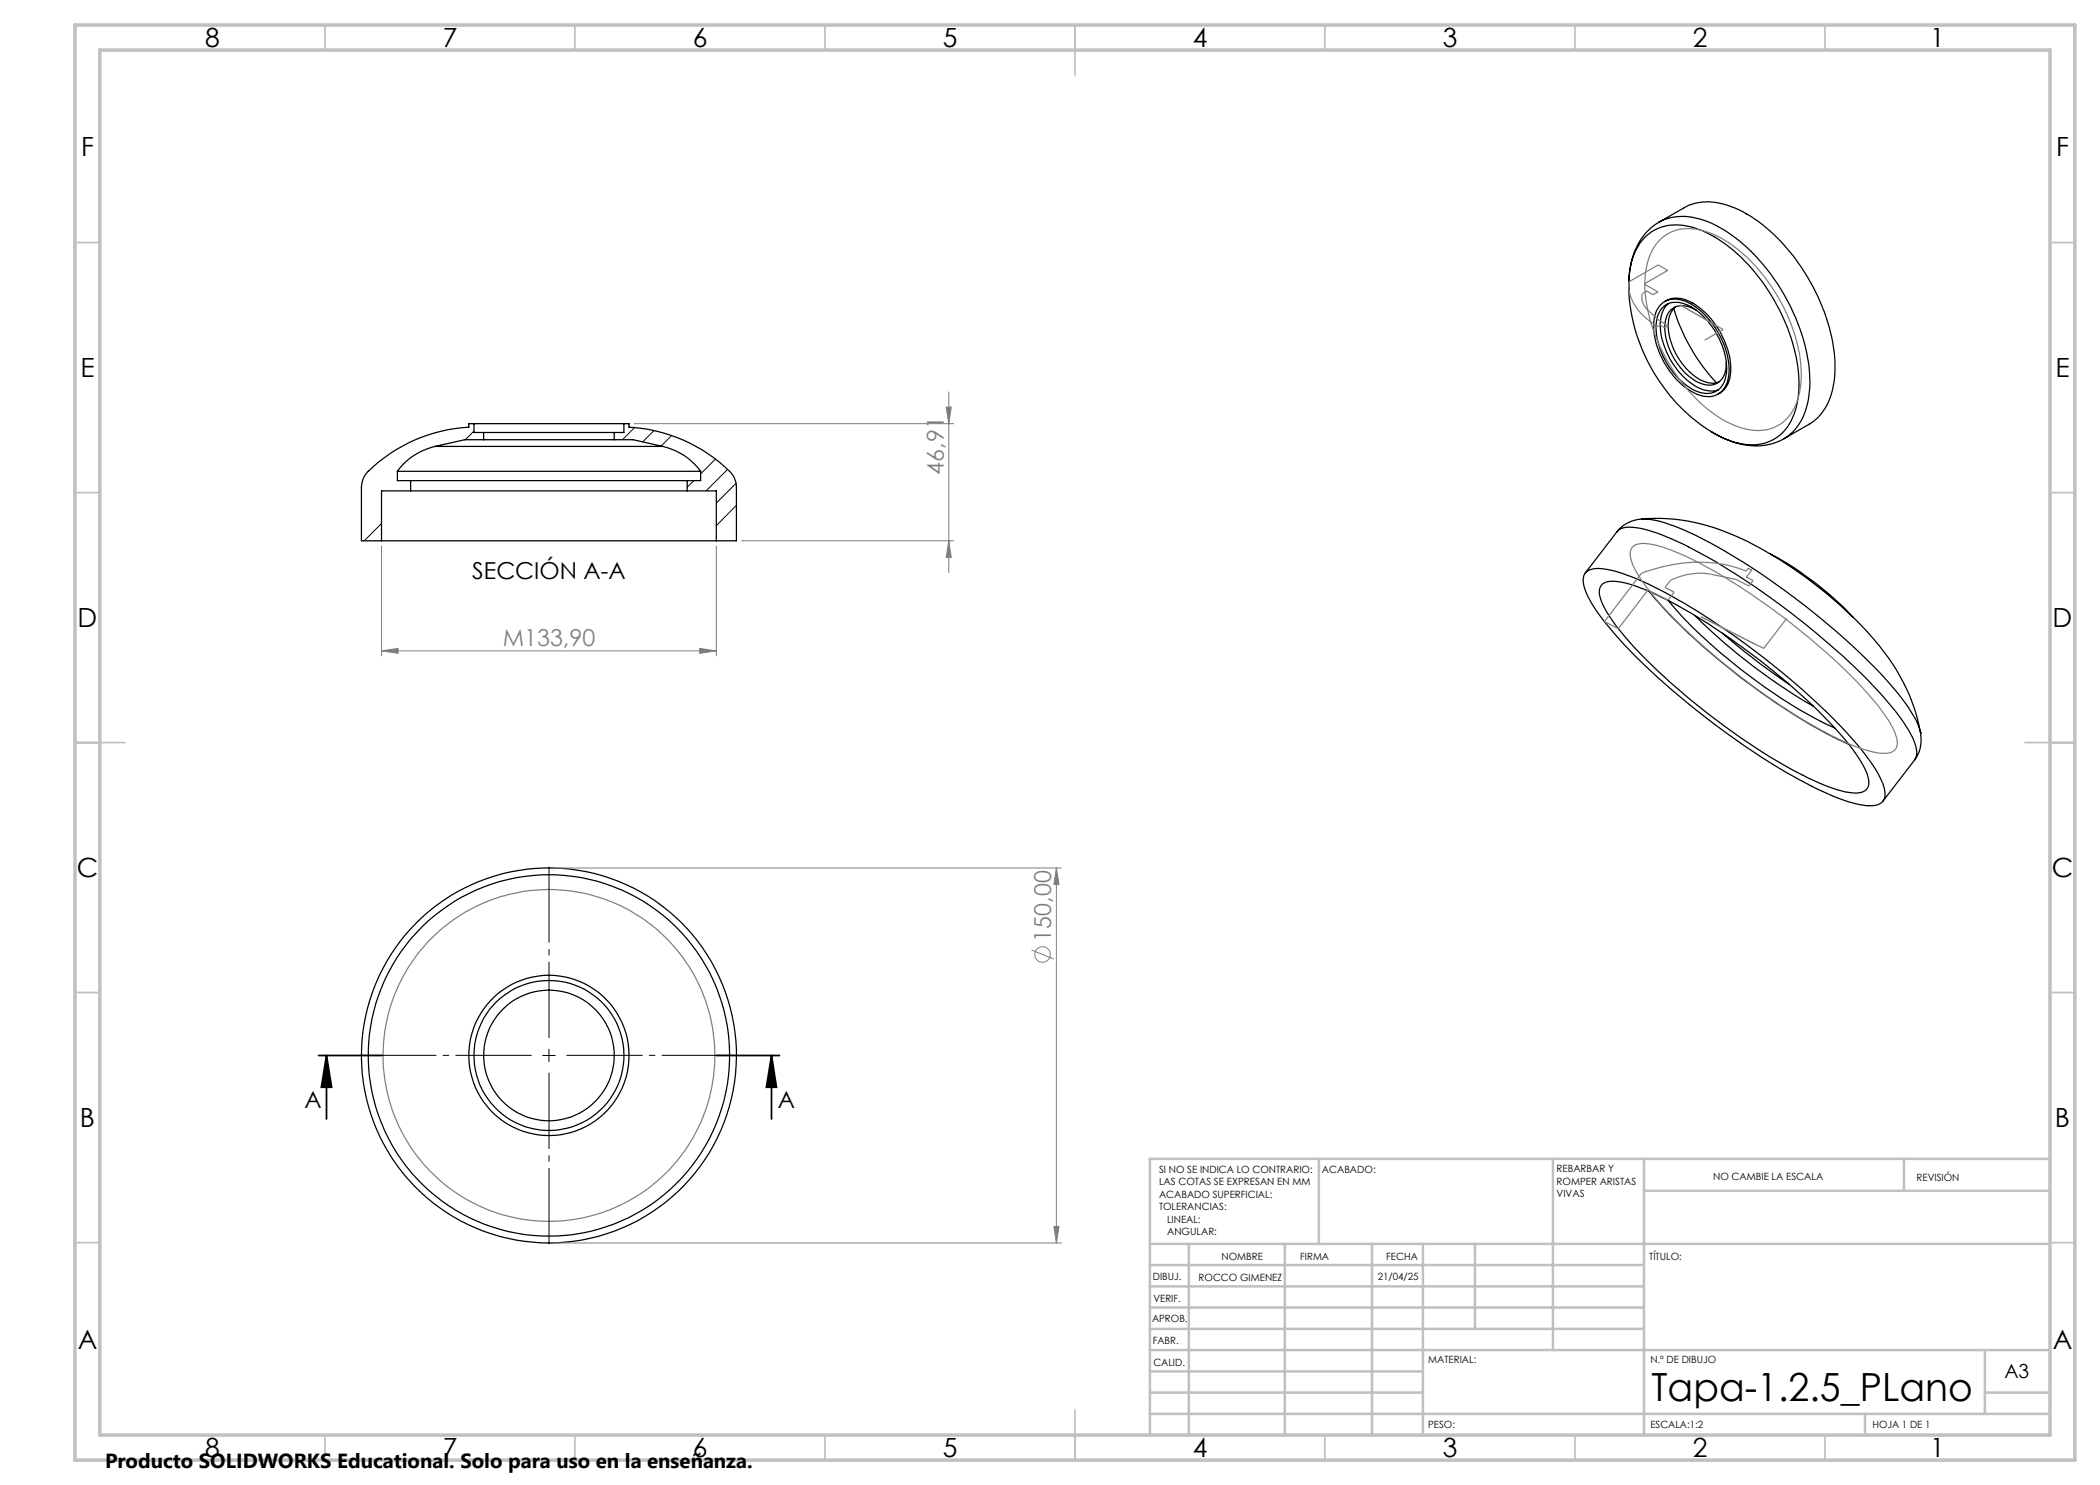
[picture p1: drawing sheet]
<svg xmlns="http://www.w3.org/2000/svg" width="420mm" height="297mm" viewBox="0 0 420 297" stroke-linecap="round" stroke-linejoin="round" font-family="sans-serif">
<g fill="none" stroke="#000" stroke-width=".25">
<path d="M328.9 47.6a9.2 9.2 0 0 1 9.3-2.2 26.8 26.8 0 0 1 13.4 9.9 36.5 36.5 0 0 1 8.2 22 13.2 13.2 0 0 1-3.6 9.5 9.3 9.3 0 0 1-8.8 1.8 27.9 27.9 0 0 1-14.1-10.4 33.6 33.6 0 0 1-7.3-24.1 11.8 11.8 0 0 1 2.9-6.5zM331.8 44.4a12.7 12.7 0 0 0-5.9 9.9l-.1 3.7M331.8 44.4l5-2.8a11.2 11.2 0 0 1 10.2 0 33.6 33.6 0 0 1 15 14.7 34.6 34.6 0 0 1 5 18.7 12.2 12.2 0 0 1-4.7 9.6l-5.5 3.1M331.8 44.4a10.8 10.8 0 0 1 9-.3 30.1 30.1 0 0 1 13.5 10.9 38.3 38.3 0 0 1 7.7 21.5 14.8 14.8 0 0 1-3 9.4l-1.5 1.4-.7 .4M332.4 61.7a4.3 4.3 0 0 1 5.4-.6 15.3 15.3 0 0 1 7.5 13.5 4.1 4.1 0 0 1-3.5 4.1 7.7 7.7 0 0 1-5.7-2.6 15.2 15.2 0 0 1-4.8-11.9l.2-1zM332.4 60.7a4.8 4.8 0 0 1 5.3-.1 16.3 16.3 0 0 1 8.1 13.9 4.5 4.5 0 0 1-3.6 4.8 8.1 8.1 0 0 1-6-2.5 16.7 16.7 0 0 1-5.5-12.2 5.6 5.6 0 0 1 1.7-3.9zM332.9 60.3a4.9 4.9 0 0 1 5.2 .1 16.2 16.2 0 0 1 8 13.9 4.9 4.9 0 0 1-2.5 4.5M333.7 60.7a5.6 5.6 0 0 0-1.6 5.3 15.2 15.2 0 0 0 8.3 11.9 4.8 4.8 0 0 0 3.3 .1M334.8 61.7a37.4 37.4 0 0 0 8.5 14.8M335.1 61.4a5.1 5.1 0 0 0-1.4 5 13.4 13.4 0 0 0 6.8 9.8 4.3 4.3 0 0 0 3.3 .2M339.3 62.1a4.3 4.3 0 0 0-5-.2 5.9 5.9 0 0 0-1.2 5.5 13.5 13.5 0 0 0 6.7 9.1 3.5 3.5 0 0 0 5.4-3.2l.1-.8M79.5 94.3h60.6"/>
<path d="M79.5 94.3v1.8h2.6M82.1 96.1h55.3M82.1 98.2h55.3M82.1 98.2h-5.8v10M82.1 96.1v2.1M87 89.3h45.6M87 89.3a12.8 12.8 0 0 0-7.5 5M94.8 84.7h30M94.8 84.7h-1v.7a30.6 30.6 0 0 0-20.7 9.6l-.6 1.2-.2 1.3v10.7h4M94.8 84.7v1.8h1.9M96.7 86.5h26.1M96.7 87.9h26.1"/>
<path d="M96.7 87.9h-3.7l-6 1.4M96.7 86.5v1.4M122.8 87.9h3.8l6 1.4M122.8 86.5v1.4M124.8 84.7h1v.7a30.6 30.6 0 0 1 20.7 9.6l.7 1.6 .1 .9v10.7h-4M124.8 84.7v1.8h-2M132.6 89.3a12.8 12.8 0 0 1 7.5 5M137.4 98.2h5.9v10M137.4 96.1v2.1M140.1 94.3v1.8h-2.7M342.1 86.3a16 16 0 0 0 11.9 2.6l2-.7 .8-.5M76.3 108.2h67"/>
<path d="M317.3 114.4a4.7 4.7 0 0 1 4-.5 47.8 47.8 0 0 1 14.3 6 150.7 150.7 0 0 1 35.1 28.1 28 28 0 0 1 6.1 9.4 2.58 2.58 0 0 1-.9 3.4 8.1 8.1 0 0 1-5.5-.3 76.4 76.4 0 0 1-19.5-10 151 151 0 0 1-27.5-23.2 30.9 30.9 0 0 1-6.4-9.5 3.1 3.1 0 0 1 .3-3.4zM320.4 116.9a4.5 4.5 0 0 1 3.9-.5 51 51 0 0 1 13.9 6.2 136 136 0 0 1 29.8 24.2 29.2 29.2 0 0 1 5.5 8.2 2.56 2.56 0 0 1-.4 3.1 5.4 5.4 0 0 1-4.2 .3 58.2 58.2 0 0 1-15.3-7.3 130.4 130.4 0 0 1-29.1-24.3 21.2 21.2 0 0 1-4.6-7.7v-1.3zM323.4 106.4a3.3 3.3 0 0 1 3.2-.9 32.6 32.6 0 0 1 11.1 3.9 150.4 150.4 0 0 1 38.9 29.9 30.9 30.9 0 0 1 6.4 9.5 3.4 3.4 0 0 1-.1 3.2M323.4 106.4l-6.4 8.2M328.3 103.8h.1M328.3 103.8a6.9 6.9 0 0 0-4.9 2.6M328.3 103.8a37.5 37.5 0 0 1 19.4 3.7 85.1 85.1 0 0 1 28.1 21.6 38.3 38.3 0 0 1 8.3 17.4M328.3 103.8a21.8 21.8 0 0 1 9.7 2.7 141.3 141.3 0 0 1 33.5 23.6 62.5 62.5 0 0 1 11.5 13.5l.6 1.4 .5 1.5M329.8 118.3a124.3 124.3 0 0 0 27.2 23.5 87.2 87.2 0 0 0 12.7 7M354.1 110.8a63.9 63.9 0 0 1 16.5 12.7M333.7 120.1a102.8 102.8 0 0 0 24.1 20.5l1.1 .7a65.8 65.8 0 0 0 8.1 4.3M339 123.1a117.3 117.3 0 0 0 23.7 18.1"/>
<path d="M344.5 126.6l6.8 5.6 6.5 4.7M382.9 152l-6.3 8.2M384.1 146.5a6.8 6.8 0 0 1-1.2 5.5M384.1 146.5h.1"/>
<circle cx="109.8" cy="211.1" r="16"/>
<circle cx="109.8" cy="211.1" r="13.1"/>
<circle cx="109.8" cy="211.1" r="36.1"/>
<circle cx="109.8" cy="211.1" r="15"/>
<circle cx="109.8" cy="211.1" r="37.5"/>
</g>
<path d="M94.8 86.2l-1.7 1.7M126.9 85.5l-2.4 2.4M130.8 86.1l-2.2 2.3M134.3 87.1l-2.1 2.1M138.8 96.1l-1.4 1.3M143.1 91.8l-3 3M145.5 93.9l-4.3 4.3M147.2 96.7l-3.9 3.9M76.3 104.7l-3.5 3.5M147.3 101.1l-4 4M108.5 211.1h2.6M109.8 209.8v2.5" fill="none" stroke="#000" stroke-width=".2"/>
<g fill="none" stroke="#808080" stroke-width=".2">
<path d="M189.8 78.4v36.1M336.1 61l7.3 4.2M126.8 84.7h63.9M189.2 81.4h1.1l-.5 3.3zM76.3 109.2v22M143.3 109.2v22M148.3 108.2h42.4M189.8 108.2l.5 3.3h-1.1zM76.3 130.2l3.3-.5v1zM76.3 130.2h67M139.9 129.7l3.4 .5-3.4 .5zM340.2 123.4l10.8 5.4"/>
<path d="M110.8 173.6h101.5M211.3 173.6l.5 3.3h-1zM211.3 173.6v75M206.3 190l4.4 1.8M110.8 248.6h101.5M210.8 245.3h1l-.5 3.3z"/>
<circle cx="208.5" cy="190.9" r="1.55"/>
</g>
<path d="M63.7 211.1h12.7M65.3 211.1l1 6.3h-2zM65.3 211.1v12.7M143.2 211.1h12.7M154.3 211.1l1 6.3h-2zM154.3 211.1v12.7" fill="none" stroke="#000" stroke-width=".35"/>
<g fill="none" stroke="#808080" stroke-width=".25">
<path d="M325.8 56.4l5.8-3.4 2 1.1-4.8 2.7 2.8 1.6-1 .5-1.2-.7-.9 .5a3.3 3.3 0 0 0 1.2 3.4l2.2 2 1.7 1.1-.6 .3-1-.5-.8 .5-.5-.3 .3-.2a10.1 10.1 0 0 1-5.3-8.2zM332.4 47.6a9.2 9.2 0 0 1 9.9-.9 28.6 28.6 0 0 1 12.7 11.8 31.2 31.2 0 0 1 5.2 18.1 10.5 10.5 0 0 1-4.2 8.3 9.8 9.8 0 0 1-9.6 0 30.8 30.8 0 0 1-13.8-14.5 28.4 28.4 0 0 1-3.4-16.2 10.6 10.6 0 0 1 3.2-6.6zM336.1 61l8.5 4.9-3.7 2.1M326.6 109.3a4.1 4.1 0 0 1 3.7-.4 45.9 45.9 0 0 1 13.4 5.8 133.7 133.7 0 0 1 30.1 24.4 22.9 22.9 0 0 1 5.6 8.7 2.17 2.17 0 0 1-2.5 2.9 24.2 24.2 0 0 1-9.5-3 129.8 129.8 0 0 1-37-28.8 21 21 0 0 1-4.3-7.3 2.35 2.35 0 0 1 .5-2.3zM328.3 114.6a28.9 28.9 0 0 1 20.3-.6l.6 .2 .4-.5 .7 .3-1 1.4 1.3 .7-.8 1.1-2.6-1.3-4.9-1a13.3 13.3 0 0 0-8.2 1.2l-1.1 1.4 1.8 .9-1.2 1.6-4-2-5.9 7.7-2.8-1.4zM340.2 123.4l12.5 6.3 4.7-6.1"/>
<circle cx="109.8" cy="211.1" r="33.2"/>
</g>
<path d="M107.3 211.1h-36.2M109.8 208.6v-36.3M109.8 213.6v36.2M112.3 211.1h36.3" fill="none" stroke="#000" stroke-width=".2" stroke-dasharray="15.2 1.3 1.3 1.3" stroke-dashoffset="-1" stroke-linecap="butt"/>
<g fill="none" stroke="#c0c0c0" stroke-width=".35">
<path d="M65 5v5M115 5v5M165 5v5M215 5v10M265 5v5M315 5v5M365 5v5M15 48.5h5M410 48.5h5M15 98.5h5M410 98.5h5M15 148.5h10"/>
<path d="M405 148.5h10M15 198.5h5M410 198.5h5M15 248.5h5M410 248.5h5M65 287v5M115 287v5M165 287v5M215 282v10M265 287v5M315 287v5M365 287v5"/>
</g>
<g fill="none" stroke="#c0c0c0" stroke-width=".5">
<path d="M263.8 231.8v17M310.6 231.8v38.2M328.8 231.8v55.2M328.8 238.2h81.2M380.8 231.8v6.4M410 231.8h-180v55.2M230 248.8h180M230 257.3h98.8M230 253h98.8M237.8 248.8v38.2M257 248.8v38.2M274.4 248.8v38.2"/>
<path d="M284.6 248.8v38.2M295 248.8v17M230 265.8h98.8M230 261.5h98.8M230 278.5h54.6M230 274.3h54.6M230 270h180M397 278.5h13M397 270v12.8M230 282.8h180M373 282.8v4.2"/>
</g>
<path d="M15 5h400v287h-400zM20 10h390v277h-390z" fill="none" stroke="#c0c0c0" stroke-width=".7"/>
<path d="M154.3 211.1l1 6.3h-2zM65.3 211.1l1 6.3h-2z" fill="#000"/>
<g fill="#808080">
<path d="M211.3 173.6l.5 3.3h-1zM210.8 245.3h1l-.5 3.3z"/>
<path d="M76.3 130.2l3.3-.5v1zM139.9 129.7l3.4 .5-3.4 .5z"/>
<path d="M189.8 108.2l.5 3.3h-1.1zM189.2 81.4h1.1l-.5 3.3z"/>
</g>
<text font-size="7.8" x="330.3" y="280.2">Tapa-1.2.5_PLano</text>
<g font-size="5.3">
<text x="41" y="9.5">8</text>
<text x="88.5" y="9.5">7</text>
<text x="138.5" y="9.5">6</text>
<text x="188.5" y="9.5">5</text>
<text x="238.5" y="9.5">4</text>
<text x="288.5" y="9.5">3</text>
<text x="338.5" y="9.5">2</text>
<text x="386" y="9.5">1</text>
<text x="16.2" y="31.2">F</text>
<text x="411.2" y="31.2">F</text>
<text x="16.1" y="75.5">E</text>
<text x="411.1" y="75.5">E</text>
<text x="15.5" y="125.5">D</text>
<text x="410.5" y="125.5">D</text>
<text x="15.4" y="175.5">C</text>
<text x="410.4" y="175.5">C</text>
<text x="16" y="225.5">B</text>
<text x="411" y="225.5">B</text>
<text x="15.5" y="269.7">A</text>
<text x="410.5" y="269.7">A</text>
<text x="41" y="291.5">8</text>
<text x="88.5" y="291.5">7</text>
<text x="138.5" y="291.5">6</text>
<text x="188.5" y="291.5">5</text>
<text x="238.5" y="291.5">4</text>
<text x="288.5" y="291.5">3</text>
<text x="338.5" y="291.5">2</text>
<text x="386" y="291.5">1</text>
</g>
<g font-size="4.7" fill="#808080">
<text x="188.8" y="94.9" transform="rotate(-90 188.8 94.9)">46,91</text>
<text x="100.6" y="129.1">M133,90</text>
<text x="210.2" y="188.3" transform="rotate(-90 210.2 188.3)">150,00</text>
</g>
<g font-size="4.7">
<text x="94.4" y="115.8">SECCIÓN A-A</text>
<text x="60.9" y="221.7">A</text>
<text x="155.6" y="221.7">A</text>
</g>
<text font-size="4.1" x="21" y="293.7">Producto SOLIDWORKS Educational. Solo para uso en la enseñanza.</text>
<text font-size="3.9" x="400.9" y="275.5">A3</text>
<g font-size="2">
<text x="231.8" y="234.6">SI NO SE INDICA LO CONTRARIO:</text>
<text x="231.8" y="237.1">LAS COTAS SE EXPRESAN EN MM</text>
<text x="231.8" y="239.6">ACABADO SUPERFICIAL:</text>
<text x="264.4" y="234.6">ACABADO:</text>
<text x="311.3" y="234.5">REBARBAR Y</text>
<text x="311.3" y="237">ROMPER ARISTAS</text>
<text x="311.3" y="239.5">VIVAS</text>
<text x="342.6" y="236">NO CAMBIE LA ESCALA</text>
<text x="383.3" y="236.2">REVISIÓN</text>
<text x="231.8" y="242.1">TOLERANCIAS:</text>
<text x="233.4" y="244.6">LINEAL:</text>
<text x="233.4" y="247.1">ANGULAR:</text>
<text x="244.3" y="252">NOMBRE</text>
<text x="260" y="251.9">FIRMA</text>
<text x="277.2" y="251.9">FECHA</text>
<text x="329.9" y="251.9">TÍTULO:</text>
<text x="230.6" y="256.1">DIBUJ.</text>
<text x="239.7" y="256.2">ROCCO GIMENEZ</text>
<text x="275.5" y="255.9">21/04/25</text>
<text x="230.7" y="260.3">VERIF.</text>
<text x="230.4" y="264.4">APROB.</text>
<text x="230.5" y="268.8">FABR.</text>
<text x="230.7" y="273.1">CALID.</text>
<text x="285.6" y="272.5">MATERIAL:</text>
<text x="330.1" y="272.5">N.º DE DIBUJO</text>
<text x="285.6" y="285.5">PESO:</text>
<text x="330.1" y="285.6">ESCALA:1:2</text>
<text x="374.5" y="285.6">HOJA 1 DE 1</text>
</g>
</svg>
